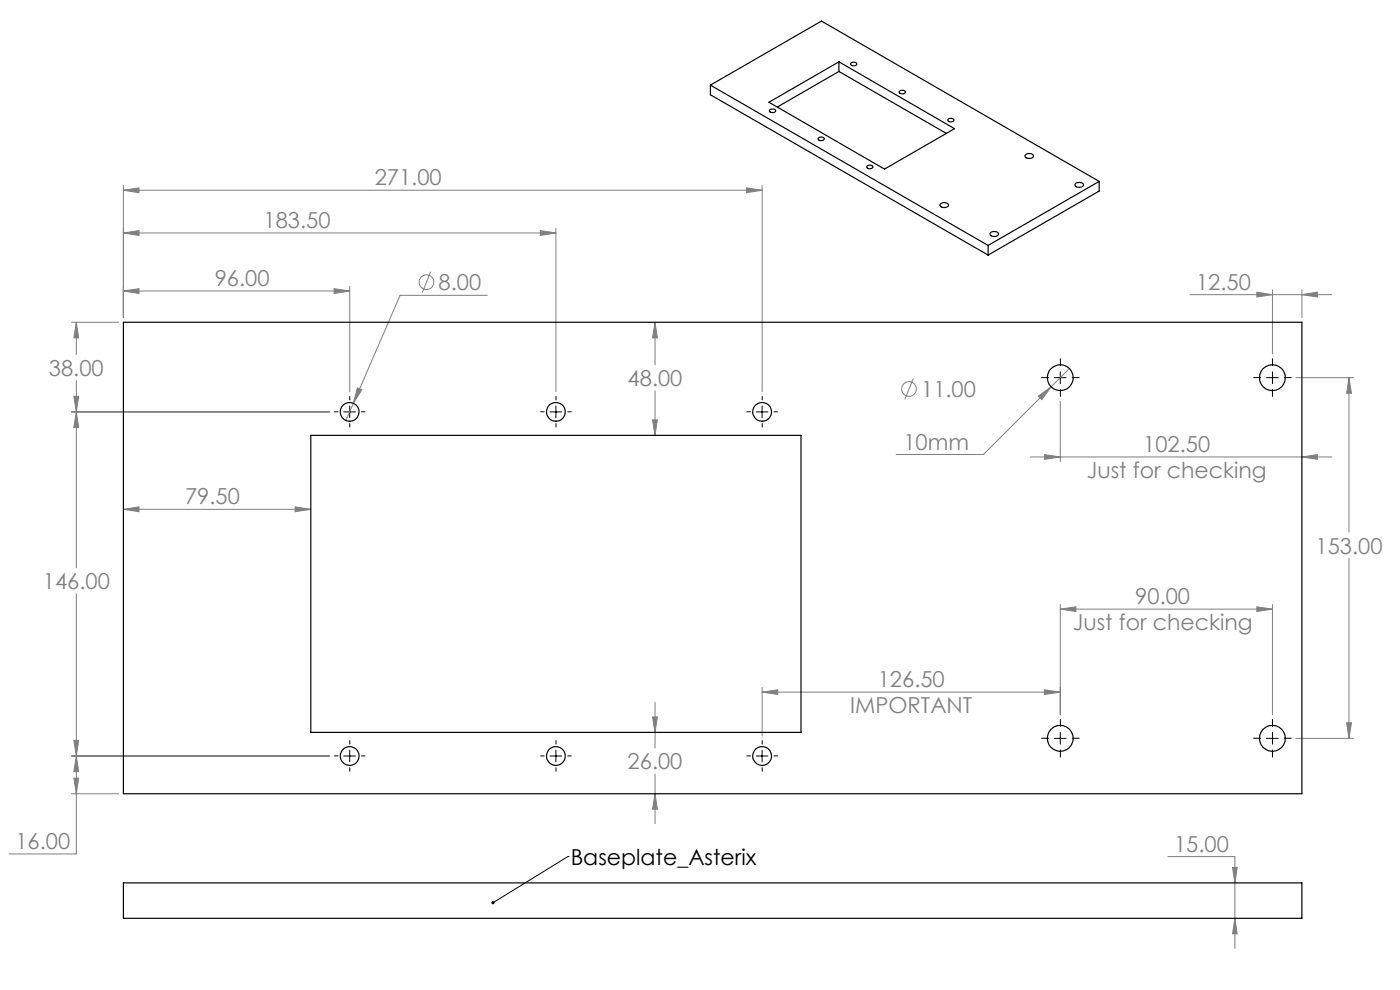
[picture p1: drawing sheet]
<svg xmlns="http://www.w3.org/2000/svg" width="297mm" height="210mm" viewBox="0 0 297 210" stroke-linecap="round" stroke-linejoin="round" font-family="sans-serif">
<g fill="none" stroke="#808080" stroke-width=".21">
<path d="M26.2 39.4v28M158.4 39.9l3.3 .4-3.3 .6zM161.7 39.4v43.7M26.2 49.4l3.3-.5v1zM26.2 40.3l3.3-.4v1zM26.2 49.4h91.7M26.2 40.3h135.5M91.4 57.6l-1.8 4.5M114.6 48.9l3.3 .5-3.3 .5zM117.9 48.4v34.7M15.2 68.4h10M16.2 68.4l.5 3.3h-1z"/>
<path d="M16.2 68.4v6.8M26.2 61.7l3.3-.5v1.1zM26.2 61.7h48M70.9 61.2l3.3 .5-3.3 .6zM74.2 60.7v22.4M103.4 62.6h-18.5l-9.9 22.9M139 68.4l.5 3.3h-1.1zM139 68.4v9M226.9 78.2l-18.3 18.2h-18.5M252.4 62.5h30.1M266.6 62l3.3 .5-3.3 .5zM269.9 61.5v13.6"/>
<path d="M276.2 62.5l3.3-.5v1zM276.2 61.5v5.9M15.2 87.4h54.7M15.7 84.1h1l-.5 3.3zM16.2 87.4l.5 3.3h-1zM16.2 80.7v39.7M75 85.5l-1.6 3.7M75.8 82.3l1 .4-1.8 2.8zM138.4 89.1h1.1l-.5 3.2zM139 82.9v9.4M193.7 80.3l-1.8 4.4M218.6 96.9h63.9"/>
<path d="M220.3 84l2.7-2-2 2.8zM221.6 96.4l3.3 .5-3.3 .5zM224.9 85.1v12.8M274.9 80.1h12.3M276.2 96.9l3.3-.5v1zM286.2 80.1l.5 3.3h-1zM286.2 80.1v32.8M26.2 108l3.3-.5v1zM26.2 108h39.7M62.6 107.5l3.3 .5-3.3 .5zM286.2 118.5v38.1M16.2 126v55.1h-14.3"/>
<path d="M224.9 129.2l3.3-.5v1zM224.9 128.2v23.4M224.9 129.2h45M266.6 128.7l3.3 .5-3.3 .5zM269.9 128.2v23.4M15.7 157h1l-.5 3.4zM138.4 152.1h1.1l-.5 3.3zM139 149v9.7M161.7 146.8l3.3-.5v1zM161.7 145.8v10.3M161.7 146.8h63.2M221.6 146.3l3.3 .5-3.3 .5z"/>
<path d="M274.9 156.6h12.3M285.7 153.3h1l-.5 3.3zM15.2 160.4h54.7M15.2 168.4h10M15.7 165.1h1l-.5 3.3zM16.2 160.4l.5 3.3h-1zM139 168.4l.5 3.3h-1.1zM139 164.2v10.5M247.8 181.7h14.2v19.4M261.5 184h1l-.5 3.3zM262 194.8l.5 3.3h-1z"/>
<circle cx="90.5" cy="59.8" r="1.55"/>
<circle cx="192.8" cy="82.5" r="1.56"/>
</g>
<g fill="none" stroke="#000" stroke-width=".21" stroke-dasharray="15.2 1.3 1.3 1.3">
<path d="M224.9 77.6v-1.5M269.9 77.6v-1.5M71.7 87.3h-.8M74.2 84.8v-.7M74.2 89.8v.8M76.7 87.3h.7M115.4 87.3h-.7M117.9 84.8v-.7M117.9 89.8v.8M120.4 87.3h.8M159.2 87.3h-.8M161.7 84.8v-.7"/>
<path d="M161.7 89.8v.8M164.2 87.3h.7M222.4 80.1h-1.5M224.9 82.6v1.5M227.4 80.1h1.5M267.4 80.1h-1.5M269.9 82.6v1.5M272.4 80.1h1.5M74.2 157.8v-.7M117.9 157.8v-.7M161.7 157.8v-.7M222.4 156.6h-1.5"/>
<path d="M224.9 154.1v-1.5M224.9 159.1v1.5M227.4 156.6h1.5M267.4 156.6h-1.5M269.9 154.1v-1.5M269.9 159.1v1.5M272.4 156.6h1.5M71.7 160.3h-.8M74.2 162.8v.8M76.7 160.3h.7M115.4 160.3h-.7M117.9 162.8v.8"/>
<path d="M120.4 160.3h.8M159.2 160.3h-.8M161.7 162.8v.8M164.2 160.3h.7"/>
</g>
<g fill="none" stroke="#000" stroke-width=".21">
<path d="M224.9 78.9v2.5M269.9 78.9v2.5M72.9 87.4h2.5M74.2 86.1v2.5M116.7 87.4h2.5M117.9 86.1v2.5M160.4 87.4h2.5M161.7 86.1v2.5M223.7 80.1h2.5M268.7 80.1h2.5M74.2 159.1v2.5M117.9 159.1v2.5"/>
<path d="M161.7 159.1v2.5M223.7 156.6h2.5M224.9 155.4v2.5M268.7 156.6h2.5M269.9 155.4v2.5M72.9 160.4h2.5M116.7 160.4h2.5M160.4 160.4h2.5M120.5 181.7h.1M120.5 181.7l-15.9 9.8"/>
</g>
<path d="M104.4 191.2a.33 .33 0 0 1 .5 .1 .33 .33 0 0 1-.1 .4 .33 .33 0 0 1-.5 0l.3-.2-.3 .2-.1-.3z" fill="#000"/>
<g fill="#808080">
<path d="M221.6 146.3l3.3 .5-3.3 .5zM161.7 146.8l3.3-.5v1zM266.6 128.7l3.3 .5-3.3 .5zM224.9 129.2l3.3-.5v1z"/>
<path d="M262 194.8l.5 3.3h-1zM261.5 184h1l-.5 3.3zM221.6 96.4l3.3 .5-3.3 .5zM276.2 96.9l3.3-.5v1zM266.6 62l3.3 .5-3.3 .5zM276.2 62.5l3.3-.5v1zM286.2 80.1l.5 3.3h-1zM285.7 153.3h1l-.5 3.3zM15.7 84.1h1l-.5 3.3zM16.2 68.4l.5 3.3h-1zM16.2 87.4l.5 3.3h-1zM15.7 157h1l-.5 3.4zM16.2 160.4l.5 3.3h-1zM15.7 165.1h1l-.5 3.3zM75.8 82.3l-.8 3.2 1.8-2.8zM220.3 84l.7 .8 2-2.8zM138.4 89.1h1.1l-.5 3.2zM139 68.4l.5 3.3h-1.1zM138.4 152.1h1.1l-.5 3.3zM139 168.4l.5 3.3h-1.1z"/>
<path d="M70.9 61.2l3.3 .5-3.3 .6zM26.2 61.7l3.3-.5v1.1zM114.6 48.9l3.3 .5-3.3 .5zM26.2 49.4l3.3-.5v1zM158.4 39.9l3.3 .4-3.3 .6zM26.2 40.3l3.3-.4v1zM62.6 107.5l3.3 .5-3.3 .5zM26.2 108l3.3-.5v1z"/>
</g>
<g fill="none" stroke="#000" stroke-width=".25">
<path d="M150.7 18.1l58.9 34M150.7 18.1l23.6-13.6 58.9 34M150.7 18.1v2l58.9 34M178 13.1v2.1M178 15.2l22.7 13.1M178 15.2l-13.1 7.5M180.6 13.3a.61 .61 0 0 1 .7-.2 .61 .61 0 0 1 .4 .7 .68 .68 0 0 1-.7 .2 .68 .68 0 0 1-.5-.6zM190.8 19.4a.7 .7 0 0 1 .7-.3 .7 .7 0 0 1 .6 .5 .79 .79 0 0 1-1.4-.1zM163.1 21.7l14.9-8.6 24.5 14.2-14.9 8.6zM163.3 23.3a.74 .74 0 0 1 1.2 .3 .77 .77 0 0 1-1.3-.1zM173.7 29.2a.71 .71 0 0 1 1.1 .4 .78 .78 0 0 1-1.3-.2zM183.9 35.3a.74 .74 0 0 1 1.3 .2 .7 .7 0 0 1-.7 .3 .7 .7 0 0 1-.6-.5z"/>
<path d="M201.1 25.3a.71 .71 0 0 1 1.3 .3 .78 .78 0 0 1-1.4-.2zM217.6 32.8a1.12 1.12 0 0 1 1.7 .3 1.06 1.06 0 0 1-1.9 0zM228.3 38.8a.96 .96 0 0 1 1.5 .6 1.12 1.12 0 0 1-1.8-.2zM233.2 38.5l-23.6 13.6M233.2 38.5v2l-23.6 13.6M199.5 43.2a1.12 1.12 0 0 1 1.7 .3 1.06 1.06 0 0 1-1.8 0zM209.6 52.1v2M210.1 49.4a1.16 1.16 0 0 1 1.7 .2 1.06 1.06 0 0 1-1.8 0zM26.2 68.4h250v100h-250zM65.9 92.3h104v63.1h-104zM26.2 187.3h250v7.5h-250z"/>
<circle cx="74.2" cy="87.4" r="2"/>
<circle cx="117.9" cy="87.4" r="2"/>
<circle cx="161.7" cy="87.4" r="2"/>
<circle cx="224.9" cy="80.1" r="2.75"/>
<circle cx="269.9" cy="80.1" r="2.75"/>
<circle cx="224.9" cy="156.6" r="2.75"/>
<circle cx="269.9" cy="156.6" r="2.75"/>
<circle cx="74.2" cy="160.4" r="2"/>
<circle cx="117.9" cy="160.4" r="2"/>
<circle cx="161.7" cy="160.4" r="2"/>
</g>
<g font-size="4.7" fill="#808080">
<text x="79.5" y="39.3">271.00</text>
<text x="55.9" y="48.4">183.50</text>
<text x="45.5" y="60.7">96.00</text>
<text x="93.1" y="61.5">8.00</text>
<text x="253.7" y="61.5">12.50</text>
<text x="10.4" y="79.7">38.00</text>
<text x="133.2" y="81.9">48.00</text>
<text x="195.4" y="84.2">11.00</text>
<text x="191.6" y="95.4">10mm</text>
<text x="242.5" y="95.9">102.50</text>
<text x="230.6" y="101.5">Just for checking</text>
<text x="39.3" y="107">79.50</text>
<text x="279.1" y="117.4">153.00</text>
<text x="9.1" y="125">146.00</text>
<text x="240.8" y="128.2">90.00</text>
<text x="227.6" y="133.7">Just for checking</text>
<text x="186.2" y="145.8">126.50</text>
<text x="180.4" y="151.3">IMPORTANT</text>
<text x="133.2" y="163.2">26.00</text>
<text x="3.3" y="180.1">16.00</text>
<text x="249.1" y="180.7">15.00</text>
</g>
<text font-size="4.7" x="121.1" y="183.5">Baseplate_Asterix</text>
</svg>
